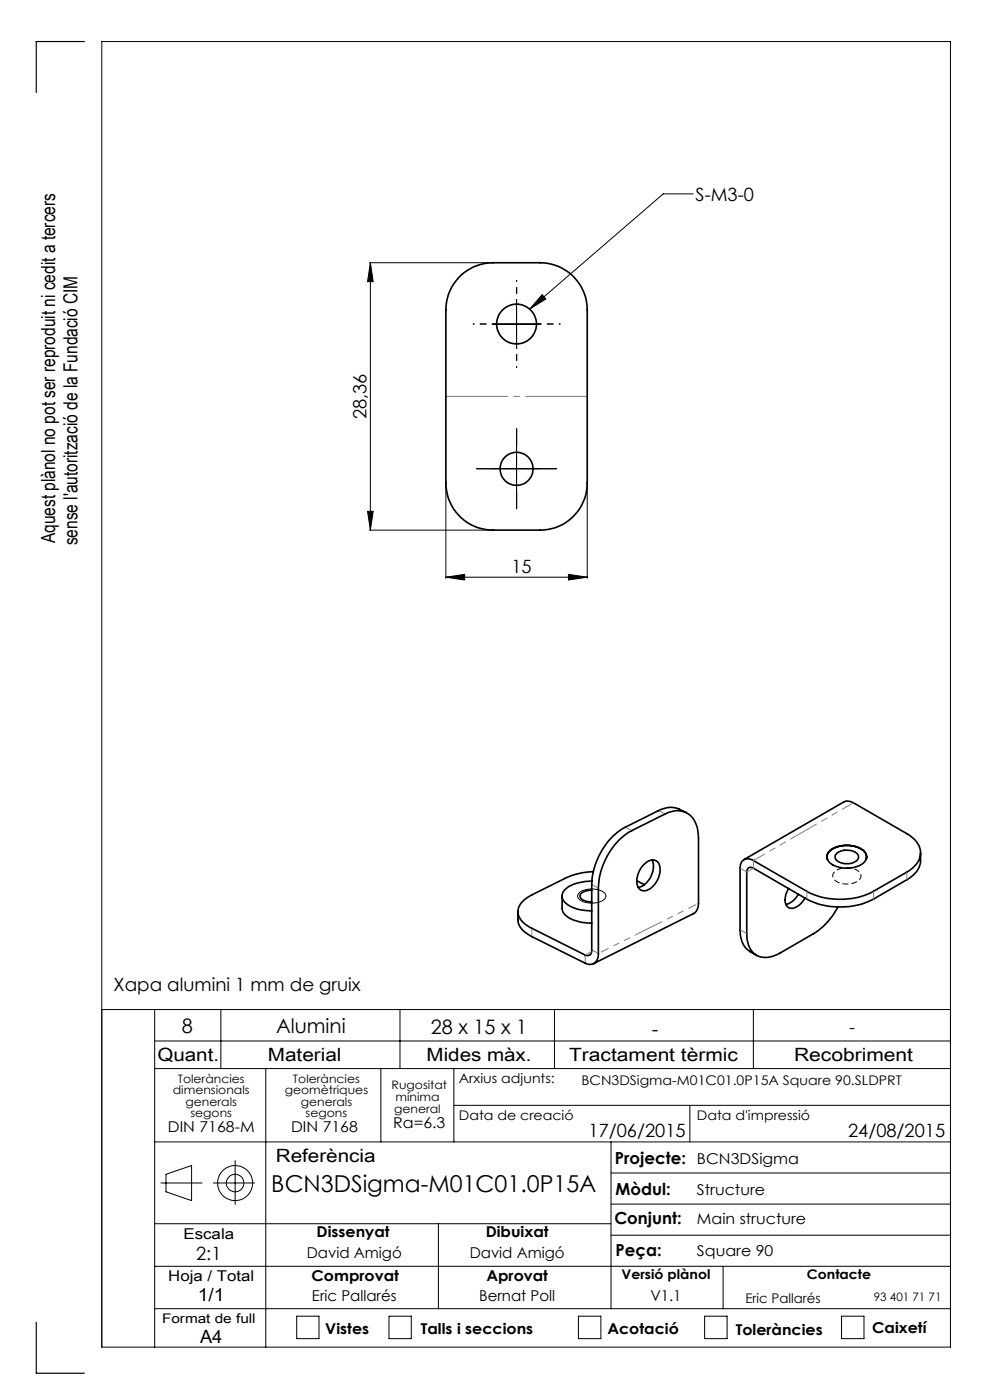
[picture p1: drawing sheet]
<svg xmlns="http://www.w3.org/2000/svg" width="210mm" height="297mm" viewBox="0 0 210 297" stroke-linecap="round" stroke-linejoin="round" font-family="sans-serif">
<g fill="none" stroke="#000" stroke-width=".21">
<path d="M78.4 55.7h26M78.6 55.7l.6 4.1h-1.2zM78.6 55.7v56.8M147 41.1h-6.3l-28.3 24.5M104.6 68.8h10M109.6 63.7v10.1M115 62.5l.8 .9-3.4 2.2zM104.6 99.4h10M109.6 94.5v10M78 108.5h1.2l-.6 4zM78.4 112.5h26M94.6 102.7v20"/>
<path d="M124.6 102.7v20M94.6 122.4l4-.6v1.2zM94.6 122.4h30M120.6 121.8l4 .6-4 .6zM122.8 189.4a4.6 4.6 0 0 1 5.6 .2 1.37 1.37 0 0 1-1.3 1.8 4.4 4.4 0 0 1-4.4-.9 .8 .8 0 0 1 .1-1.1zM21.6 214.2h180M32.8 214.2v71.6M46.8 214.2v12.5M84.8 214.2v12.5M117.6 214.2v12.5M159.8 214.2v12.5M32.8 220.8h168.8"/>
<path d="M32.8 226.7h168.8M56.4 226.7v59.1M80.8 226.7v15.5M96.3 226.7v15.5M96.3 234.5h105.3M146.3 234.5v7.7M32.8 259.6h96.8M32.8 242.2h168.8M34.1 251h8.8M35.2 249.1l5.4-1.8v7.4l-5.4-1.9zM45.3 251h8.7M49.9 246.2v9.3"/>
<path d="M93 259.6v18M129.6 242.2v35.4M129.6 255.4h72M129.6 248.8h72M32.8 277.6h168.8M32.8 268.6h168.8M62.9 279.2h4.8v4.8h-4.8zM82.5 279.2h4.7v4.8h-4.7zM122.7 279.2h4.8v4.8h-4.8zM129.6 262h72M149.5 279.2h4.7v4.8h-4.7zM153.4 268.6v9"/>
<path d="M178.5 279.2h4.8v4.8h-4.8zM21.6 285.8h180v-277h-180v277"/>
<circle cx="49.9" cy="251" r="3.7"/>
<circle cx="49.9" cy="251" r="1.86"/>
</g>
<path d="M181.8 184.6a4.1 4.1 0 0 0-5 .7 1.53 1.53 0 0 0 1.3 2 4 4 0 0 0 4.4-1 1.28 1.28 0 0 0-.7-1.7" fill="none" stroke="#000" stroke-width=".21" stroke-dasharray="1.3 .6" stroke-dashoffset=".7" stroke-linecap="butt"/>
<path d="M104.6 99.4h-3.5M109.6 94.4v-3.5M114.6 99.4h3.5M109.6 104.4v3.5" fill="none" stroke="#000" stroke-width=".21" stroke-dasharray="15.2 1.3 1.3 1.3"/>
<path d="M104.6 68.7h-4.2M109.6 63.7v-4.2M109.6 73.7v4.3M114.6 68.7h4.2" fill="none" stroke="#000" stroke-width=".21" stroke-dasharray="15.2 1.3 1.3 1.3" stroke-dashoffset="15"/>
<path d="M17.9 8.8h-10.2v10.8M7.7 280.5v10.8h10.2" fill="none" stroke="#000" stroke-width=".25"/>
<path d="M124.6 84.1h-30" fill="none" stroke="#808080" stroke-width=".21" stroke-dasharray="15.2 1.3 1.3 1.3" stroke-dashoffset="2.1"/>
<g fill="#000">
<path d="M115 62.5l.8 .9-3.4 2.2z"/>
<path d="M78.6 55.7l.6 4.1h-1.2zM78 108.5h1.2l-.6 4z"/>
<path d="M94.6 122.4l4-.6v1.2zM120.6 121.8l4 .6-4 .6z"/>
</g>
<g fill="none" stroke="#000" stroke-width=".35">
<path d="M97.8 58.4a10 10 0 0 1 6.8-2.7h10a10 10 0 0 1 10 10.1v36.6a10 10 0 0 1-10 10.1h-10a10 10 0 0 1-10-10.1v-36.6a10.2 10.2 0 0 1 3.2-7.4zM145.6 172.4l-1.5-.7a4.8 4.8 0 0 0-4.4 .3l-7.1 3.5a14.6 14.6 0 0 0-7.1 12.2v13.9a.94 .94 0 0 1-.3 1 .94 .94 0 0 1-1.1 0l-11.3-5.7a4.3 4.3 0 0 1-2.9-3.7 4.6 4.6 0 0 1 2.9-3.3l7.1-3.6a15.5 15.5 0 0 1 6-1.4M109.9 193.4v1.7a4.1 4.1 0 0 0 2.4 3.3l11.8 5.9a1.88 1.88 0 0 0 2.1 0 1.88 1.88 0 0 0 .7-2v-13.9a14.8 14.8 0 0 1 7.1-12.2l7.1-3.5a4.5 4.5 0 0 1 6.9 3.3l.2 1.8v13.9a2.31 2.31 0 0 1-1.1 2.1l-21.2 10.6M119.2 190.1v2.6a3 3 0 0 0 2.6 2.5l1.5 .4 2.2 .2M125.5 188.8a2.45 2.45 0 0 0-2.5 1.3 1.77 1.77 0 0 0 1.8 1.2h.7M125.6 186.9a7.8 7.8 0 0 0-6 2.1 2.01 2.01 0 0 0 .9 3 9.2 9.2 0 0 0 5 1.2M135.1 186.9l1.6 .8M136.7 183.3a1.76 1.76 0 0 1 3.1 0 4.6 4.6 0 0 1-3.1 5.7 1.69 1.69 0 0 1-1.6-2.1 5.3 5.3 0 0 1 1.6-3.6zM138.3 182.5a4.6 4.6 0 0 1-2.9 5.8M157.8 182.3l21.6-12.3h.6l1 .3 11.3 6.5a4.8 4.8 0 0 1 2.9 4.8 5.4 5.4 0 0 1-2.9 3.4l-7 4.1a15.6 15.6 0 0 1-14.2 0l-11.3-6.5a1.73 1.73 0 0 0-2-.2 1.73 1.73 0 0 0-.8 1.8v13.1a5.1 5.1 0 0 0 2.1 4.6l1.4 .8M167.3 188.5a3.5 3.5 0 0 0-.3 3.8 1.92 1.92 0 0 0 2.7-.4l1-1.4M169.3 189.7a4 4 0 0 1-2.6 2.2"/>
<path d="M175.4 181.8v.2M175.5 182.3a1.82 1.82 0 0 1 1.2-2.2 6 6 0 0 1 6.7 .7l.4 .8-.1 .7M176 180.4a6.1 6.1 0 0 1 7.4 .3 1.75 1.75 0 0 1-.8 2.8 6.1 6.1 0 0 1-6.8-.7 1.6 1.6 0 0 1 .2-2.4zM177.4 181.1a3.5 3.5 0 0 1 4.6 .3 1.38 1.38 0 0 1-1.3 1.7 3.2 3.2 0 0 1-3.5-1v-.6zM183.8 181.8v.2M195.3 180.9v1.7a4.9 4.9 0 0 1-3 4.1l-7 4a15.9 15.9 0 0 1-14.2 0l-11.3-6.5a.86 .86 0 0 0-1-.1 .86 .86 0 0 0-.4 .9v13.1a4.6 4.6 0 0 0 3.1 5 6.2 6.2 0 0 0 4-.9l7-4.1a14.6 14.6 0 0 0 5.3-5.7"/>
<circle cx="109.6" cy="68.8" r="4.2"/>
<circle cx="109.6" cy="99.5" r="3.5"/>
</g>
<path d="M159.8 182.5l21.2-12.2" fill="none" stroke="#808080" stroke-width=".21" stroke-dasharray="6.3 1.3 1.3 1.3 1.3 1.3" stroke-dashoffset="3.6"/>
<g fill="none" stroke="#808080" stroke-width=".21" stroke-dasharray="6.3 1.3 1.3 1.3 1.3 1.3">
<path d="M132.8 175.6l1 .5M140.9 172.6l-1-.5M112.8 197.2v1.2M126.7 188.3l-.9-.5M157 197.2l1.4 .9M158.4 185l-1.4-.8M158.4 185l1.4-.8M159.8 182.5v1.7M171.1 190.7v-1.6M185.3 189.1v1.6M192.4 186.6v-1.6M124.1 204v-1.2"/>
<path d="M124.2 202.6l1.3-.7M125.8 201.7l.9 .4"/>
</g>
<path d="M127.5 202l20.1-10.1" fill="none" stroke="#808080" stroke-width=".21" stroke-dasharray="6.3 1.3 1.3 1.3 1.3 1.3" stroke-dashoffset="4.6"/>
<text font-size="4.9" x="57.6" y="253">BCN3DSigma-M01C01.0P15A</text>
<g font-size="4.2">
<text x="38.6" y="219">8</text>
<text x="58.6" y="219.2">Alumini</text>
<text x="91.4" y="219.4">28 x 15 x 1</text>
<text x="138.3" y="219.7">-</text>
</g>
<g font-size="4.1">
<text x="11.7" y="115.3" transform="rotate(-90 11.7 115.3)">Aquest plànol no pot ser reproduit ni cedit a tercers</text>
<text x="16.4" y="115.7" transform="rotate(-90 16.4 115.7)">sense l'autorització de la Fundació CIM</text>
</g>
<g font-size="3.9">
<text x="147.6" y="42.7">S-M3-0</text>
<text x="77.8" y="88.9" transform="rotate(-90 77.8 88.9)">28,36</text>
<text x="108.5" y="121.6">15</text>
<text x="24.1" y="210.2">Xapa alumini 1 mm de gruix</text>
<text x="33.4" y="225">Quant.</text>
<text x="56.8" y="225">Material</text>
<text x="90.5" y="225">Mides màx.</text>
<text x="120.7" y="225">Tractament tèrmic</text>
<text x="168.4" y="225">Recobriment</text>
<text x="124.8" y="241.3">17/06/2015</text>
<text x="179.9" y="241.3">24/08/2015</text>
<text x="58.5" y="246.5">Referència</text>
<text x="41.6" y="267.2">2:1</text>
<text x="41.9" y="276.1">1/1</text>
<text x="42.4" y="284.9">A4</text>
</g>
<g font-size="3.5">
<text x="180.2" y="219.2">-</text>
<text x="130.5" y="246.8">Projecte:</text>
<text x="130.6" y="253.4">Mòdul:</text>
<text x="130.3" y="259.8">Conjunt:</text>
<text x="130.6" y="266.4">Peça:</text>
</g>
<g font-size="3.2">
<text x="83.4" y="239.3">Ra=6.3</text>
<text x="35.6" y="240.1">DIN 7168-M</text>
<text x="61.7" y="240.1">DIN 7168</text>
<text x="147.8" y="246.8">BCN3DSigma</text>
<text x="147.8" y="253.4">Structure</text>
<text x="38.9" y="262.9">Escala</text>
<text x="67.2" y="262.5">Dissenyat</text>
<text x="103" y="262.5">Dibuixat</text>
<text x="147.8" y="259.8">Main structure</text>
<text x="65.1" y="266.8">David Amigó</text>
<text x="99.6" y="266.8">David Amigó</text>
<text x="147.8" y="266.4">Square 90</text>
<text x="35.7" y="271.7">Hoja / Total</text>
<text x="66.1" y="271.7">Comprovat</text>
<text x="103.2" y="271.7">Aprovat</text>
<text x="66.2" y="276.1">Eric Pallarés</text>
<text x="101.6" y="276.1">Bernat Poll</text>
<text x="138" y="276.1">V1.1</text>
<text x="69" y="283.1">Vistes</text>
<text x="89.3" y="283.1">Talls i seccions</text>
<text x="128.8" y="283.1">Acotació</text>
<text x="156.1" y="283.2">Toleràncies</text>
<text x="185" y="282.8">Caixetí</text>
</g>
<g font-size="2.8">
<text x="97.3" y="229.6">Arxius adjunts:</text>
<text x="123.3" y="230.2">BCN3DSigma-M01C01.0P15A Square 90.SLDPRT</text>
<text x="97.3" y="237.7">Data de creació</text>
<text x="147.8" y="237.7">Data d'impressió</text>
<text x="131.8" y="271.4">Versió plànol</text>
<text x="171.2" y="271.4">Contacte</text>
<text x="34.4" y="280.7">Format de full</text>
<text x="158.1" y="276.3">Eric Pallarés</text>
</g>
<g font-size="2.5">
<text x="36.7" y="232.1">dimensionals</text>
<text x="37.7" y="229.6">Toleràncies</text>
<text x="60.4" y="232.1">geomètriques</text>
<text x="62.1" y="229.6">Toleràncies</text>
<text x="83.1" y="231">Rugositat</text>
<text x="83.9" y="233.5">mínima</text>
<text x="39.4" y="234.6">generals</text>
<text x="40.4" y="237.1">segons</text>
<text x="63.8" y="234.6">generals</text>
<text x="64.8" y="237.1">segons</text>
<text x="83.6" y="236.2">general</text>
<text x="185.4" y="276.1">93 401 71 71</text>
</g>
</svg>
